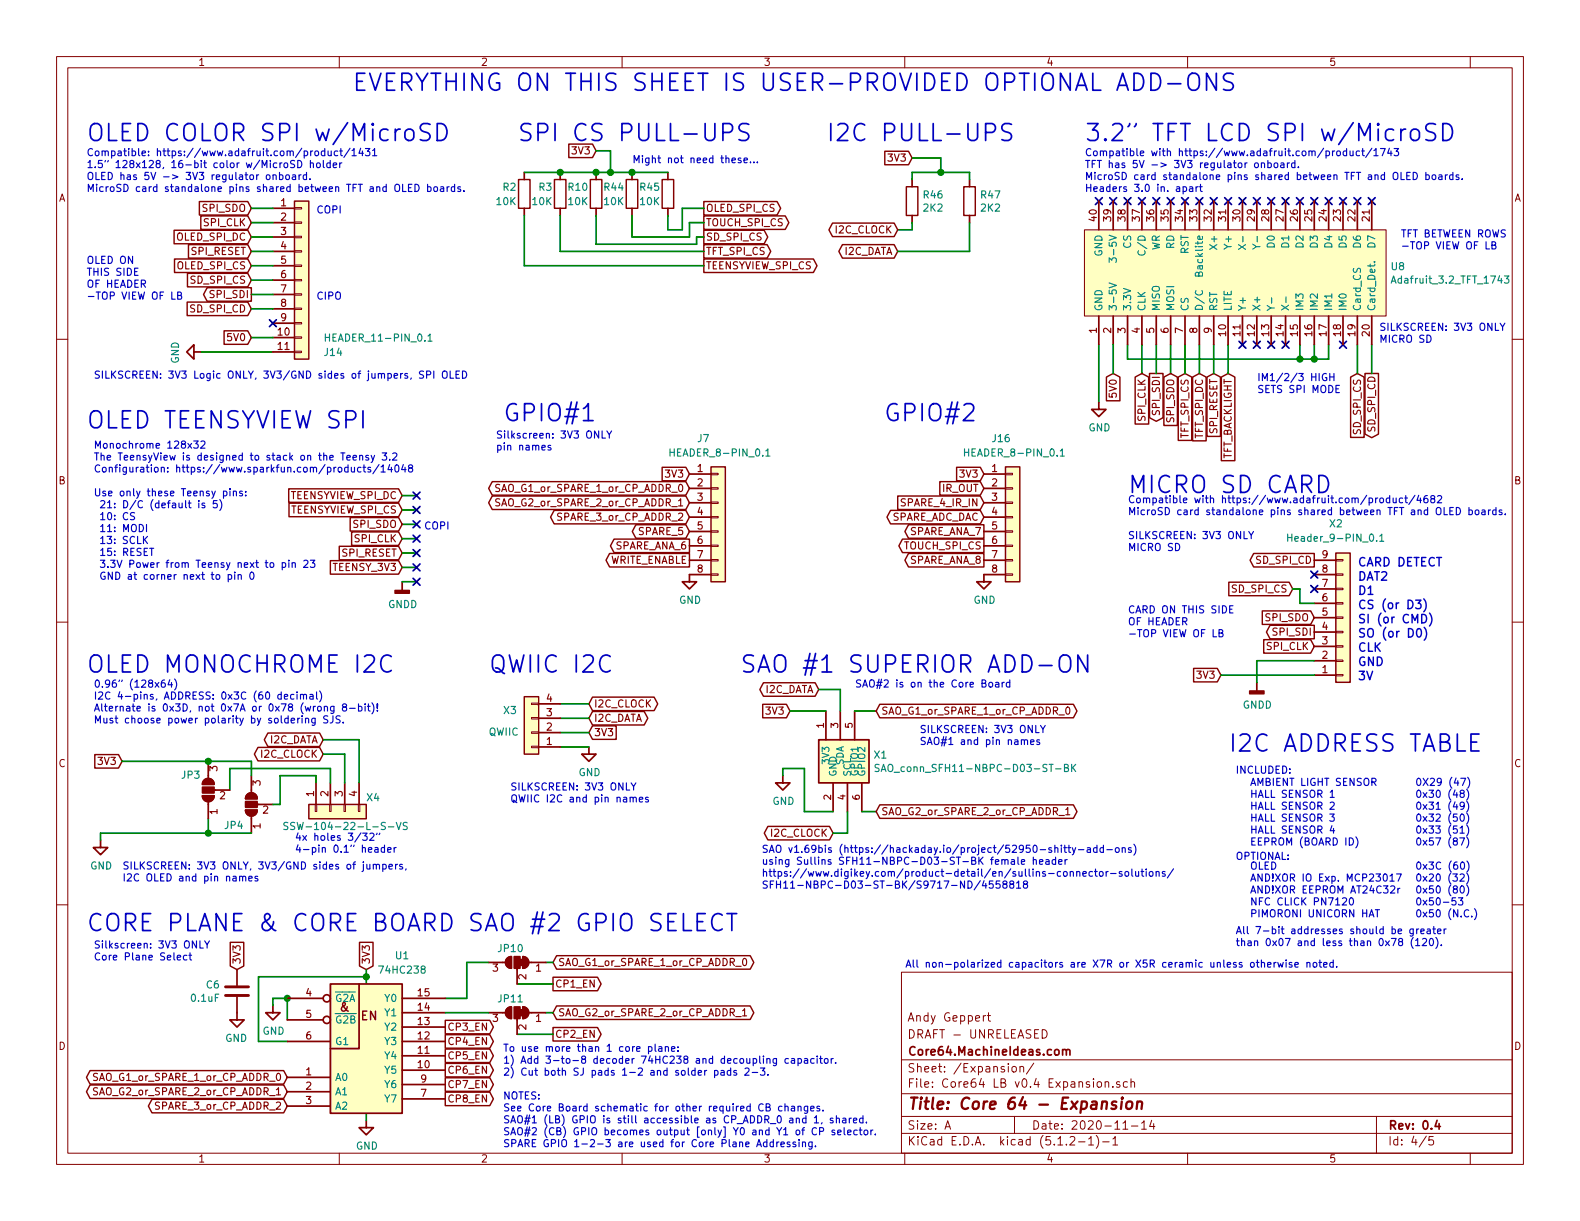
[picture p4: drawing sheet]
EESchema Schematic File Version 4
LIBS:Core64 LB v0.4-cache
EELAYER 29 0
EELAYER END
$Descr A 11000 8500
encoding utf-8
Sheet 4 5
Title "Core 64 - Expansion"
Date "2020-11-14"
Rev "0.4"
Comp "Core64.MachineIdeas.com"
Comment1 "DRAFT - UNRELEASED"
Comment2 "Andy Geppert"
Comment3 ""
Comment4 ""
$EndDescr
Text Notes 600  6500 0    118  ~ 0
CORE PLANE & CORE BOARD SAO #2 GPIO SELECT
Text GLabel 2250 5250 0    50   BiDi ~ 0
I2C_CLOCK
Text GLabel 2250 5150 0    50   BiDi ~ 0
I2C_DATA
Wire Wire Line
	2250 5150 2500 5150
Text Notes 5150 4700 0    118  ~ 0
SAO #1 SUPERIOR ADD-ON
$Comp
L power:GND #PWR?
U 1 1
P 700 5850
AR Path="/5E755787/5EAA9421" Ref="#PWR?"  Part="1" 
AR Path="/5EA63449/5EAA9421" Ref="#PWR0124"  Part="1" 
F 0 "#PWR0124" H 700 5600 50  0001 C CNN
F 1 "GND" H 705 5675 50  0000 C CNN
F 2 "" H 700 5850 50  0001 C CNN
F 3 "" H 700 5850 50  0001 C CNN
	1    700  5850
	1    0    0    -1  
$EndComp
Wire Wire Line
	700  5850 700  5800
Text Notes 600  4700 0    118  ~ 0
OLED MONOCHROME I2C
$Comp
L Connector_Generic:Conn_01x04 X4
U 1 1
P 2300 5650
F 0 "X4" V 2200 5300 50  0000 L CNN
F 1 "SSW-104-22-L-S-VS" V 2400 5100 50  0000 L CNN
F 2 "Connector_PinSocket_2.54mm:PinSocket_1x04_P2.54mm_Vertical_SMD_and_TH_Pin1Left" H 2300 5650 50  0001 C CNN
F 3 "~" H 2300 5650 50  0001 C CNN
	1    2300 5650
	0    -1   1    0   
$EndComp
Wire Wire Line
	2500 5450 2500 5150
Wire Wire Line
	2400 5250 2400 5450
Wire Wire Line
	2400 5250 2250 5250
Wire Wire Line
	1600 5350 2300 5350
Wire Wire Line
	2300 5350 2300 5450
Wire Wire Line
	2200 5400 2200 5450
Text Notes 650  5050 0    50   ~ 0
0.96” (128x64)\nI2C 4-pins, ADDRESS: 0x3C (60 decimal)\nAlternate is 0x3D, not 0x7A or 0x78 (wrong 8-bit)!\nMust choose power polarity by soldering SJS.
$Comp
L badgelife_shitty_addon_v169bis:SAO_conn_SFH11-NBPC-D03-ST-BK X1
U 1 1
P 5900 5250
F 0 "X1" H 6079 5247 50  0000 L CNN
F 1 "SAO_conn_SFH11-NBPC-D03-ST-BK" H 6079 5154 50  0000 L CNN
F 2 "badgelife_sao_v169bis:Badgelife-SAOv169-BADGE-2x3" H 5900 5450 50  0001 C CNN
F 3 "" H 5900 5450 50  0001 C CNN
	1    5900 5250
	1    0    0    -1  
$EndComp
Text GLabel 5500 4950 0    50   Input ~ 0
3V3
$Comp
L power:GND #PWR?
U 1 1
P 5450 5400
AR Path="/5E755787/5E90735C" Ref="#PWR?"  Part="1" 
AR Path="/5EA63449/5E90735C" Ref="#PWR0158"  Part="1" 
F 0 "#PWR0158" H 5450 5150 50  0001 C CNN
F 1 "GND" H 5455 5225 50  0000 C CNN
F 2 "" H 5450 5400 50  0001 C CNN
F 3 "" H 5450 5400 50  0001 C CNN
	1    5450 5400
	1    0    0    -1  
$EndComp
Text GLabel 5800 5800 0    50   BiDi ~ 0
I2C_CLOCK
Text GLabel 5700 4800 0    50   BiDi ~ 0
I2C_DATA
Text Notes 5300 6200 0    50   ~ 0
SAO v1.69bis (https://hackaday.io/project/52950-shitty-add-ons)\nusing Sullins SFH11-NBPC-D03-ST-BK female header\nhttps://www.digikey.com/product-detail/en/sullins-connector-solutions/\nSFH11-NBPC-D03-ST-BK/S9717-ND/4558818
Wire Wire Line
	5450 5400 5450 5350
Wire Wire Line
	5450 5350 5600 5350
Wire Wire Line
	5600 5650 5800 5650
Wire Wire Line
	5700 4800 5850 4800
Wire Wire Line
	5850 4800 5850 4950
Wire Wire Line
	5800 5800 5900 5800
Wire Wire Line
	5900 5800 5900 5650
$Comp
L Jumper:SolderJumper_3_Open JP4
U 1 1
P 1750 5600
F 0 "JP4" V 1600 5650 50  0000 L CNN
F 1 "SolderJumper_3_Open" V 1350 5150 50  0001 L CNN
F 2 "Jumper:SolderJumper-3_P1.3mm_Open_Pad1.0x1.5mm_NumberLabels" H 1750 5600 50  0001 C CNN
F 3 "~" H 1750 5600 50  0001 C CNN
	1    1750 5600
	0    -1   -1   0   
$EndComp
Wire Wire Line
	1950 5400 2200 5400
Wire Wire Line
	1900 5600 1950 5600
Wire Wire Line
	1950 5600 1950 5400
Wire Wire Line
	1600 5500 1600 5350
Wire Wire Line
	1450 5800 1450 5700
Connection ~ 1450 5800
Wire Wire Line
	1450 5800 1750 5800
Wire Wire Line
	1750 5300 1750 5400
Text GLabel 850  5300 0    50   Input ~ 0
3V3
Text Notes 3400 4700 0    118  ~ 0
QWIIC I2C
Text GLabel 4100 5100 2    50   Input ~ 0
3V3
$Comp
L power:GND #PWR?
U 1 1
P 4100 5200
AR Path="/5E755787/5E8E126F" Ref="#PWR?"  Part="1" 
AR Path="/5EA63449/5E8E126F" Ref="#PWR0121"  Part="1" 
F 0 "#PWR0121" H 4100 4950 50  0001 C CNN
F 1 "GND" H 4105 5025 50  0000 C CNN
F 2 "" H 4100 5200 50  0001 C CNN
F 3 "" H 4100 5200 50  0001 C CNN
	1    4100 5200
	1    0    0    -1  
$EndComp
Text GLabel 4100 4900 2    50   BiDi ~ 0
I2C_CLOCK
Text GLabel 4100 5000 2    50   BiDi ~ 0
I2C_DATA
Wire Wire Line
	3900 4900 4100 4900
Wire Wire Line
	3900 5000 4100 5000
Wire Wire Line
	3900 5200 4100 5200
Wire Wire Line
	5600 5350 5600 5650
$Comp
L Connector_Generic:Conn_01x08 J7
U 1 1
P 5000 3600
F 0 "J7" H 4850 4150 50  0000 L CNN
F 1 "HEADER_8-PIN_0.1" H 4650 4050 50  0000 L CNN
F 2 "Connector_PinSocket_2.54mm:PinSocket_1x08_P2.54mm_Vertical" H 5000 3600 50  0001 C CNN
F 3 "~" H 5000 3600 50  0001 C CNN
	1    5000 3600
	1    0    0    -1  
$EndComp
Text GLabel 6850 3500 0    50   Input ~ 0
SPARE_4_IR_IN
Wire Wire Line
	3900 5100 4100 5100
Text Notes 7850 3450 0    118  ~ 0
MICRO SD CARD
Text Notes 7850 3600 0    50   ~ 0
Compatible with https://www.adafruit.com/product/4682\nMicroSD card standalone pins shared between TFT and OLED boards.
$Comp
L power:GNDD #PWR?
U 1 1
P 8750 4750
AR Path="/5E755787/5EAA1F5C" Ref="#PWR?"  Part="1" 
AR Path="/5E755AC8/5D2551FF/5EAA1F5C" Ref="#PWR?"  Part="1" 
AR Path="/5EAA1F5C" Ref="#PWR?"  Part="1" 
AR Path="/5EA63449/5EAA1F5C" Ref="#PWR03"  Part="1" 
F 0 "#PWR03" H 8750 4500 50  0001 C CNN
F 1 "GNDD" H 8754 4595 50  0000 C CNN
F 2 "" H 8750 4750 50  0001 C CNN
F 3 "" H 8750 4750 50  0001 C CNN
	1    8750 4750
	1    0    0    -1  
$EndComp
$Comp
L Connector_Generic:Conn_01x09 X2
U 1 1
P 9350 4300
AR Path="/5EA63449/5EAA1F67" Ref="X2"  Part="1" 
AR Path="/5EAA1F67" Ref="X?"  Part="1" 
F 0 "X2" H 9250 3650 50  0000 L CNN
F 1 "Header_9-PIN_0.1" H 8950 3750 50  0000 L CNN
F 2 "Connector_PinSocket_2.54mm:PinSocket_1x09_P2.54mm_Vertical" H 9350 4300 50  0001 C CNN
F 3 "~" H 9350 4300 50  0001 C CNN
	1    9350 4300
	1    0    0    1   
$EndComp
Wire Wire Line
	8750 4750 8750 4600
Wire Wire Line
	8750 4600 9150 4600
$Comp
L Jumper:SolderJumper_3_Open JP3
U 1 1
P 1450 5500
F 0 "JP3" V 1550 5550 50  0000 L CNN
F 1 "SolderJumper_3_Open" V 800 5400 50  0001 L CNN
F 2 "Jumper:SolderJumper-3_P1.3mm_Open_Pad1.0x1.5mm_NumberLabels" H 1450 5500 50  0001 C CNN
F 3 "~" H 1450 5500 50  0001 C CNN
	1    1450 5500
	0    -1   -1   0   
$EndComp
$Comp
L power:GND #PWR?
U 1 1
P 4800 4000
AR Path="/5E755787/5EC9F516" Ref="#PWR?"  Part="1" 
AR Path="/5EA63449/5EC9F516" Ref="#PWR0166"  Part="1" 
F 0 "#PWR0166" H 4800 3750 50  0001 C CNN
F 1 "GND" H 4805 3825 50  0000 C CNN
F 2 "" H 4800 4000 50  0001 C CNN
F 3 "" H 4800 4000 50  0001 C CNN
	1    4800 4000
	1    0    0    -1  
$EndComp
Text GLabel 4800 3300 0    50   Input ~ 0
3V3
Wire Wire Line
	700  5800 1450 5800
Wire Wire Line
	850  5300 1450 5300
$Comp
L Device:C C6
U 1 1
P 1650 6900
F 0 "C6" H 1765 6947 50  0000 L CNN
F 1 "0.1uF" H 1765 6854 50  0000 L CNN
F 2 "Capacitor_SMD:C_0805_2012Metric" H 1688 6750 50  0001 C CNN
F 3 "~" H 1650 6900 50  0001 C CNN
	1    1650 6900
	-1   0    0    -1  
$EndComp
Text Notes 850  6150 0    50   ~ 0
SILKSCREEN: 3V3 ONLY, 3V3/GND sides of jumpers,\nI2C OLED and pin names
Text Notes 6400 5200 0    50   ~ 0
SILKSCREEN: 3V3 ONLY\nSAO#1 and pin names
Text Notes 3450 3150 0    50   ~ 0
Silkscreen: 3V3 ONLY\npin names
Text Notes 6300 6750 0    50   ~ 0
All non-polarized capacitors are X7R or X5R ceramic unless otherwise noted.
$Comp
L power:GND #PWR?
U 1 1
P 2550 7800
AR Path="/5E755787/5F702794" Ref="#PWR?"  Part="1" 
AR Path="/5EA63449/5F702794" Ref="#PWR0126"  Part="1" 
F 0 "#PWR0126" H 2550 7550 50  0001 C CNN
F 1 "GND" H 2555 7625 50  0000 C CNN
F 2 "" H 2550 7800 50  0001 C CNN
F 3 "" H 2550 7800 50  0001 C CNN
	1    2550 7800
	1    0    0    -1  
$EndComp
Text GLabel 2550 6750 1    50   Input ~ 0
3V3
Text GLabel 1650 6750 1    50   Input ~ 0
3V3
$Comp
L power:GND #PWR?
U 1 1
P 1650 7050
AR Path="/5E755787/5F704E2E" Ref="#PWR?"  Part="1" 
AR Path="/5EA63449/5F704E2E" Ref="#PWR0145"  Part="1" 
F 0 "#PWR0145" H 1650 6800 50  0001 C CNN
F 1 "GND" H 1655 6875 50  0000 C CNN
F 2 "" H 1650 7050 50  0001 C CNN
F 3 "" H 1650 7050 50  0001 C CNN
	1    1650 7050
	-1   0    0    -1  
$EndComp
Text Notes 600  1000 0    118  ~ 0
OLED COLOR SPI w/MicroSD
$Comp
L power:GND #PWR?
U 1 1
P 1400 2450
AR Path="/5E755787/5F52277B" Ref="#PWR?"  Part="1" 
AR Path="/5EA63449/5F52277B" Ref="#PWR0155"  Part="1" 
F 0 "#PWR0155" H 1400 2200 50  0001 C CNN
F 1 "GND" H 1405 2275 50  0000 C CNN
F 2 "" H 1400 2450 50  0001 C CNN
F 3 "" H 1400 2450 50  0001 C CNN
	1    1400 2450
	0    1    1    0   
$EndComp
Wire Wire Line
	1400 2450 1900 2450
Wire Wire Line
	2550 6750 2550 6800
Wire Wire Line
	2550 6800 1800 6800
Wire Wire Line
	1800 6800 1800 7250
Wire Wire Line
	1800 7250 2000 7250
Connection ~ 2550 6800
Wire Wire Line
	2550 6800 2550 6850
Wire Wire Line
	2000 7100 2000 6950
Text GLabel 3850 6850 2    50   Output ~ 0
CP1_EN
$Comp
L power:GND #PWR?
U 1 1
P 1900 7000
AR Path="/5E755787/5F530128" Ref="#PWR?"  Part="1" 
AR Path="/5EA63449/5F530128" Ref="#PWR0162"  Part="1" 
F 0 "#PWR0162" H 1900 6750 50  0001 C CNN
F 1 "GND" H 1905 6825 50  0000 C CNN
F 2 "" H 1900 7000 50  0001 C CNN
F 3 "" H 1900 7000 50  0001 C CNN
	1    1900 7000
	1    0    0    -1  
$EndComp
Wire Wire Line
	2550 7750 2550 7800
Wire Wire Line
	1900 7000 1900 6950
Wire Wire Line
	1900 6950 2000 6950
Text GLabel 3850 7200 2    50   Output ~ 0
CP2_EN
Text GLabel 3100 7150 2    50   Output ~ 0
CP3_EN
Text GLabel 3100 7250 2    50   Output ~ 0
CP4_EN
Text GLabel 3100 7350 2    50   Output ~ 0
CP5_EN
Text GLabel 3100 7450 2    50   Output ~ 0
CP6_EN
Text GLabel 3100 7550 2    50   Output ~ 0
CP7_EN
Text GLabel 3100 7650 2    50   Output ~ 0
CP8_EN
Wire Wire Line
	3600 7200 3850 7200
Text Notes 7550 1000 0    118  ~ 0
3.2” TFT LCD SPI w/MicroSD
Text Notes 3500 2950 0    118  ~ 0
GPIO#1
Connection ~ 1450 5300
Wire Wire Line
	1450 5300 1750 5300
Wire Wire Line
	3250 6700 3250 6950
Wire Wire Line
	3250 6950 3100 6950
Text GLabel 2000 7500 0    50   BiDi ~ 0
SAO_G1_or_SPARE_1_or_CP_ADDR_0
Text GLabel 2000 7600 0    50   BiDi ~ 0
SAO_G2_or_SPARE_2_or_CP_ADDR_1
Text GLabel 3850 6700 2    50   BiDi ~ 0
SAO_G1_or_SPARE_1_or_CP_ADDR_0
Text GLabel 3850 7050 2    50   BiDi ~ 0
SAO_G2_or_SPARE_2_or_CP_ADDR_1
Connection ~ 2000 6950
$Comp
L 74xx_IEEE:74HC238 U1
U 1 1
P 2550 7150
F 0 "U1" H 2800 7650 50  0000 C CNN
F 1 "74HC238" H 2800 7550 50  0000 C CNN
F 2 "Digikey:TSSOP-16-1EP_W4.40mm" H 2550 7150 50  0001 C CNN
F 3 "" H 2550 7150 50  0001 C CNN
	1    2550 7150
	1    0    0    -1  
$EndComp
Wire Wire Line
	5950 4950 6100 4950
Wire Wire Line
	6000 5650 6100 5650
Wire Wire Line
	5500 4950 5750 4950
Text Notes 2450 650  0    118  ~ 0
EVERYTHING ON THIS SHEET IS USER-PROVIDED OPTIONAL ADD-ONS
Text Notes 3500 8000 0    50   ~ 0
To use more than 1 core plane:\n1) Add 3-to-8 decoder 74HC238 and decoupling capacitor.\n2) Cut both SJ pads 1-2 and solder pads 2-3.\n\nNOTES:\nSee Core Board schematic for other required CB changes.\nSAO#1 (LB) GPIO is still accessible as CP_ADDR_0 and 1, shared.\nSAO#2 (CB) GPIO becomes output [only] Y0 and Y1 of CP selector.\nSPARE GPIO 1-2-3 are used for Core Plane Addressing.
Wire Wire Line
	3600 6850 3850 6850
Wire Wire Line
	3800 6700 3850 6700
$Comp
L Jumper:SolderJumper_3_Bridged12 JP10
U 1 1
P 3600 6700
F 0 "JP10" H 3550 6800 50  0000 L CNN
F 1 "SolderJumper_3_Open" V 3200 6250 50  0001 L CNN
F 2 "Jumper:SolderJumper-3_P1.3mm_Bridged12_RoundedPad1.0x1.5mm_NumberLabels" H 3600 6700 50  0001 C CNN
F 3 "~" H 3600 6700 50  0001 C CNN
	1    3600 6700
	-1   0    0    -1  
$EndComp
Wire Wire Line
	3850 7050 3800 7050
$Comp
L Jumper:SolderJumper_3_Bridged12 JP11
U 1 1
P 3600 7050
F 0 "JP11" H 3550 7150 50  0000 L CNN
F 1 "SolderJumper_3_Open" V 3200 6600 50  0001 L CNN
F 2 "Jumper:SolderJumper-3_P1.3mm_Bridged12_RoundedPad1.0x1.5mm_NumberLabels" H 3600 7050 50  0001 C CNN
F 3 "~" H 3600 7050 50  0001 C CNN
	1    3600 7050
	-1   0    0    -1  
$EndComp
Wire Wire Line
	3250 6700 3400 6700
Text Notes 650  6700 0    50   ~ 0
Silkscreen: 3V3 ONLY\nCore Plane Select
Wire Wire Line
	3100 7050 3400 7050
Text GLabel 2000 7700 0    50   BiDi ~ 0
SPARE_3_or_CP_ADDR_2
Text Notes 2050 5950 0    50   ~ 0
4x holes 3/32” \n4-pin 0.1” header
Text Notes 3550 5600 0    50   ~ 0
SILKSCREEN: 3V3 ONLY\nQWIIC I2C and pin names
Text Notes 650  2650 0    50   ~ 0
SILKSCREEN: 3V3 Logic ONLY, 3V3/GND sides of jumpers, SPI OLED
Text Notes 7850 3850 0    50   ~ 0
SILKSCREEN: 3V3 ONLY\nMICRO SD
Text Notes 5950 4800 0    50   ~ 0
SAO#2 is on the Core Board
Text GLabel 8250 2600 3    50   Input ~ 0
TFT_SPI_CS
Text GLabel 8350 2600 3    50   Input ~ 0
TFT_SPI_DC
Text GLabel 8450 2600 3    50   Input ~ 0
SPI_RESET
Text GLabel 8550 2600 3    50   Input ~ 0
TFT_BACKLIGHT
Text GLabel 8050 2600 3    50   Output ~ 0
SPI_SDI
Text GLabel 6850 3400 0    50   Input ~ 0
IR_OUT
Text GLabel 6850 3600 0    50   BiDi ~ 0
SPARE_ADC_DAC
$Comp
L Connector_Generic:Conn_01x04 X3
U 1 1
P 3700 5100
F 0 "X3" H 3900 4950 50  0000 R CNN
F 1 "QWIIC" H 4000 5100 50  0000 R CNN
F 2 "Connector_JST:JST_SH_SM04B-SRSS-TB_1x04-1MP_P1.00mm_Horizontal" H 3700 5100 50  0001 C CNN
F 3 "~" H 3700 5100 50  0001 C CNN
	1    3700 5100
	-1   0    0    1   
$EndComp
Text GLabel 8500 4700 0    50   Input ~ 0
3V3
NoConn ~ 9150 4100
NoConn ~ 9150 4000
Text Notes 7850 4450 0    50   ~ 0
CARD ON THIS SIDE\nOF HEADER\n-TOP VIEW OF LB
Text GLabel 9150 3900 0    50   Output ~ 0
SD_SPI_CD
Text GLabel 9150 4500 0    50   Input ~ 0
SPI_CLK
Text GLabel 9150 4400 0    50   Output ~ 0
SPI_SDI
Text GLabel 9150 4300 0    50   Input ~ 0
SPI_SDO
Text GLabel 9000 4100 0    50   Input ~ 0
SD_SPI_CS
Text Notes 6150 2950 0    118  ~ 0
GPIO#2
Text Notes 7550 1350 0    50   ~ 0
Compatible with https://www.adafruit.com/product/1743\nTFT has 5V -> 3V3 regulator onboard.\nMicroSD card standalone pins shared between TFT and OLED boards.\nHeaders 3.0 in. apart
Text GLabel 9550 2600 3    50   Output ~ 0
SD_SPI_CD
Text GLabel 9450 2600 3    50   Input ~ 0
SD_SPI_CS
Text GLabel 7750 2600 3    50   Input ~ 0
5V0
NoConn ~ 8750 2400
NoConn ~ 8850 2400
NoConn ~ 8950 2400
NoConn ~ 9350 2400
Wire Wire Line
	9150 2500 9050 2500
Wire Wire Line
	9150 2500 9150 2400
Wire Wire Line
	9150 2500 9250 2500
Wire Wire Line
	9250 2500 9250 2400
Connection ~ 9150 2500
Wire Wire Line
	9050 2400 9050 2500
Connection ~ 9050 2500
Wire Wire Line
	9050 2500 7850 2500
Wire Wire Line
	7850 2400 7850 2500
Wire Wire Line
	9450 2400 9450 2600
Wire Wire Line
	9550 2400 9550 2600
Wire Wire Line
	7650 2400 7650 2800
NoConn ~ 7650 1400
NoConn ~ 7750 1400
NoConn ~ 7850 1400
NoConn ~ 7950 1400
NoConn ~ 8050 1400
NoConn ~ 8150 1400
NoConn ~ 8250 1400
NoConn ~ 8350 1400
NoConn ~ 8450 1400
NoConn ~ 8550 1400
NoConn ~ 8650 1400
NoConn ~ 8750 1400
NoConn ~ 8850 1400
NoConn ~ 8950 1400
NoConn ~ 9050 1400
NoConn ~ 9150 1400
NoConn ~ 9250 1400
NoConn ~ 9350 1400
NoConn ~ 9450 1400
NoConn ~ 9550 1400
Wire Wire Line
	9150 4200 9050 4200
Wire Wire Line
	9000 4100 9050 4100
Wire Wire Line
	9050 4100 9050 4200
$Comp
L Connector_Generic:Conn_01x08 J16
U 1 1
P 7050 3600
F 0 "J16" H 6900 4150 50  0000 L CNN
F 1 "HEADER_8-PIN_0.1" H 6700 4050 50  0000 L CNN
F 2 "Connector_PinSocket_2.54mm:PinSocket_1x08_P2.54mm_Vertical" H 7050 3600 50  0001 C CNN
F 3 "~" H 7050 3600 50  0001 C CNN
	1    7050 3600
	1    0    0    -1  
$EndComp
Wire Wire Line
	7950 2600 7950 2400
Wire Wire Line
	8050 2600 8050 2400
Wire Wire Line
	8150 2600 8150 2400
Wire Wire Line
	8350 2600 8350 2400
Wire Wire Line
	8450 2600 8450 2400
Wire Wire Line
	8550 2600 8550 2400
Wire Wire Line
	8250 2400 8250 2600
Wire Wire Line
	8500 4700 9150 4700
Text Notes 8600 6600 0    50   ~ 0
All 7-bit addresses should be greater\nthan 0x07 and less than 0x78 (120).
Text Notes 8700 5900 0    50   ~ 0
AMBIENT LIGHT SENSOR\nHALL SENSOR 1\nHALL SENSOR 2\nHALL SENSOR 3\nHALL SENSOR 4\nEEPROM (BOARD ID)
Text Notes 9850 5900 0    50   ~ 0
0X29 (47)\n0x30 (48)\n0x31 (49)\n0x32 (50)\n0x33 (51)\n0x57 (87)
Text Notes 8600 5400 0    50   ~ 0
INCLUDED:
Text Notes 8600 6000 0    50   ~ 0
OPTIONAL:
Text Notes 8700 6400 0    50   ~ 0
OLED\nAND!XOR IO Exp. MCP23017\nAND!XOR EEPROM AT24C32r\nNFC CLICK PN7120\nPIMORONI UNICORN HAT
Text Notes 9850 6400 0    50   ~ 0
0x3C (60)\n0x20 (32)\n0x50 (80)\n0x50-53\n0x50 (N.C.)
Text Notes 8550 5250 0    118  ~ 0
I2C ADDRESS TABLE
Text GLabel 6850 3800 0    50   Output ~ 0
TOUCH_SPI_CS
Text GLabel 1750 1850 0    50   Input ~ 0
OLED_SPI_CS
Text GLabel 1750 1650 0    50   Input ~ 0
OLED_SPI_DC
Text GLabel 7950 2600 3    50   Input ~ 0
SPI_CLK
Text GLabel 8150 2600 3    50   Input ~ 0
SPI_SDO
Text GLabel 1750 2050 0    50   Output ~ 0
SPI_SDI
Text GLabel 1750 1550 0    50   Input ~ 0
SPI_CLK
Text GLabel 1750 1450 0    50   Input ~ 0
SPI_SDO
Text Notes 600  3000 0    118  ~ 0
OLED TEENSYVIEW SPI
Text Notes 650  4050 0    50   ~ 0
Monochrome 128x32\nThe TeensyView is designed to stack on the Teensy 3.2\nConfiguration: https://www.sparkfun.com/products/14048\n\nUse only these Teensy pins:\n 21: D/C (default is 5)\n 10: CS\n 11: MODI\n 13: SCLK\n 15: RESET\n 3.3V Power from Teensy next to pin 23\n GND at corner next to pin 0
Text GLabel 2800 3750 0    50   Input ~ 0
SPI_CLK
Text GLabel 2800 3450 0    50   Input ~ 0
TEENSYVIEW_SPI_DC
Text GLabel 2800 3550 0    50   Input ~ 0
TEENSYVIEW_SPI_CS
Wire Wire Line
	2800 3450 2900 3450
Wire Wire Line
	2800 3550 2900 3550
Wire Wire Line
	2800 3650 2900 3650
Wire Wire Line
	2800 3750 2900 3750
NoConn ~ 2900 3450
NoConn ~ 2900 3550
NoConn ~ 2900 3650
NoConn ~ 2900 3750
Text Notes 600  1350 0    50   ~ 0
Compatible: https://www.adafruit.com/product/1431\n1.5” 128x128, 16-bit color w/MicroSD holder\nOLED has 5V -> 3V3 regulator onboard.\nMicroSD card standalone pins shared between TFT and OLED boards.
Text GLabel 1750 2350 0    50   Input ~ 0
5V0
$Comp
L Connector_Generic:Conn_01x11 J14
U 1 1
P 2100 1950
F 0 "J14" H 2250 1450 50  0000 L CNN
F 1 "HEADER_11-PIN_0.1" H 2250 1550 50  0000 L CNN
F 2 "Connector_PinSocket_2.54mm:PinSocket_1x11_P2.54mm_Vertical" H 2100 1950 50  0001 C CNN
F 3 "~" H 2100 1950 50  0001 C CNN
	1    2100 1950
	1    0    0    -1  
$EndComp
Text GLabel 1750 2150 0    50   Input ~ 0
SD_SPI_CD
Text GLabel 1750 1950 0    50   Input ~ 0
SD_SPI_CS
Text GLabel 1750 1750 0    50   Input ~ 0
SPI_RESET
Wire Wire Line
	1750 2350 1900 2350
Wire Wire Line
	1750 2150 1900 2150
Wire Wire Line
	1750 2050 1900 2050
Wire Wire Line
	1750 1950 1900 1950
Wire Wire Line
	1750 1850 1900 1850
Wire Wire Line
	1750 1750 1900 1750
Wire Wire Line
	1750 1650 1900 1650
Wire Wire Line
	1750 1550 1900 1550
Wire Wire Line
	1750 1450 1900 1450
NoConn ~ 1900 2250
Text Notes 600  2100 0    50   ~ 0
OLED ON\nTHIS SIDE\nOF HEADER\n-TOP VIEW OF LB
$Comp
L power:GND #PWR?
U 1 1
P 6850 4000
AR Path="/5E755787/5F9CAD96" Ref="#PWR?"  Part="1" 
AR Path="/5EA63449/5F9CAD96" Ref="#PWR0168"  Part="1" 
F 0 "#PWR0168" H 6850 3750 50  0001 C CNN
F 1 "GND" H 6855 3825 50  0000 C CNN
F 2 "" H 6850 4000 50  0001 C CNN
F 3 "" H 6850 4000 50  0001 C CNN
	1    6850 4000
	1    0    0    -1  
$EndComp
Text GLabel 6850 3300 0    50   Input ~ 0
3V3
Text GLabel 2800 3850 0    50   Input ~ 0
SPI_RESET
Wire Wire Line
	2800 3850 2900 3850
NoConn ~ 2900 3850
Text GLabel 2800 3950 0    50   Input ~ 0
TEENSY_3V3
$Comp
L power:GND #PWR?
U 1 1
P 7650 2800
AR Path="/5E755787/5F7E7B70" Ref="#PWR?"  Part="1" 
AR Path="/5EA63449/5F7E7B70" Ref="#PWR0163"  Part="1" 
F 0 "#PWR0163" H 7650 2550 50  0001 C CNN
F 1 "GND" H 7655 2625 50  0000 C CNN
F 2 "" H 7650 2800 50  0001 C CNN
F 3 "" H 7650 2800 50  0001 C CNN
	1    7650 2800
	1    0    0    -1  
$EndComp
$Comp
L power:GNDD #PWR?
U 1 1
P 2800 4050
AR Path="/5E755787/5F7F3AB9" Ref="#PWR?"  Part="1" 
AR Path="/5E755AC8/5D2551FF/5F7F3AB9" Ref="#PWR?"  Part="1" 
AR Path="/5F7F3AB9" Ref="#PWR?"  Part="1" 
AR Path="/5EA63449/5F7F3AB9" Ref="#PWR0169"  Part="1" 
F 0 "#PWR0169" H 2800 3800 50  0001 C CNN
F 1 "GNDD" H 2804 3895 50  0000 C CNN
F 2 "" H 2800 4050 50  0001 C CNN
F 3 "" H 2800 4050 50  0001 C CNN
	1    2800 4050
	1    0    0    -1  
$EndComp
Wire Wire Line
	2800 3950 2900 3950
Wire Wire Line
	2800 4050 2900 4050
NoConn ~ 2900 3950
NoConn ~ 2900 4050
Text GLabel 6850 3900 0    50   Output ~ 0
SPARE_ANA_8
$Comp
L Adafruit_3.2_TFT:Adafruit_3.2_TFT_1743 U?
U 1 1
P 9200 1850
AR Path="/5F9189ED" Ref="U?"  Part="1" 
AR Path="/5EA63449/5F9189ED" Ref="U8"  Part="1" 
F 0 "U8" H 9678 1847 50  0000 L CNN
F 1 "Adafruit_3.2_TFT_1743" H 9678 1754 50  0000 L CNN
F 2 "Adafruit_3.2_TFT:Adafruit_3.2_TFT_Dual_PinHeader_1x20_P2.54mm_Vertical_SMD_Pin1Left" H 9300 650 50  0001 L CNN
F 3 "http://www.farnell.com/datasheets/1998794.pdf" H 9300 550 50  0001 L CNN
F 4 "https://www.adafruit.com/product/1743" H 9300 450 50  0001 L CNN "Description"
F 5 "MIKROELEKTRONIKA" H 9300 250 50  0001 L CNN "Manufacturer_Name"
F 6 "MIKROE-971" H 9300 150 50  0001 L CNN "Manufacturer_Part_Number"
F 7 "MIKROE-971" H 9300 50  50  0001 L CNN "Arrow Part Number"
F 8 "932-MIKROE-971" H 9300 -150 50  0001 L CNN "Mouser Part Number"
F 9 "https://www.mouser.com/Search/Refine.aspx?Keyword=932-MIKROE-971" H 9300 -250 50  0001 L CNN "Mouser Price/Stock"
	1    9200 1850
	1    0    0    -1  
$EndComp
$Comp
L Device:R R?
U 1 1
P 6350 1400
AR Path="/5E755787/5FAF4975" Ref="R?"  Part="1" 
AR Path="/5E755AC8/5D2551FF/5FAF4975" Ref="R?"  Part="1" 
AR Path="/5FAF4975" Ref="R?"  Part="1" 
AR Path="/5EA63449/5FAF4975" Ref="R46"  Part="1" 
F 0 "R46" H 6420 1446 50  0000 L CNN
F 1 "2K2" H 6420 1355 50  0000 L CNN
F 2 "Resistor_SMD:R_0805_2012Metric" V 6280 1400 50  0001 C CNN
F 3 "~" H 6350 1400 50  0001 C CNN
	1    6350 1400
	1    0    0    -1  
$EndComp
$Comp
L Device:R R?
U 1 1
P 6750 1400
AR Path="/5E755787/5FAF497B" Ref="R?"  Part="1" 
AR Path="/5E755AC8/5D2551FF/5FAF497B" Ref="R?"  Part="1" 
AR Path="/5FAF497B" Ref="R?"  Part="1" 
AR Path="/5EA63449/5FAF497B" Ref="R47"  Part="1" 
F 0 "R47" H 6820 1446 50  0000 L CNN
F 1 "2K2" H 6820 1355 50  0000 L CNN
F 2 "Resistor_SMD:R_0805_2012Metric" V 6680 1400 50  0001 C CNN
F 3 "~" H 6750 1400 50  0001 C CNN
	1    6750 1400
	1    0    0    -1  
$EndComp
Wire Wire Line
	6250 1600 6350 1600
Wire Wire Line
	6350 1550 6350 1600
Text GLabel 6250 1750 0    50   BiDi ~ 0
I2C_DATA
Text GLabel 6250 1600 0    50   BiDi ~ 0
I2C_CLOCK
Text Notes 5750 1000 0    118  ~ 0
I2C PULL-UPS
Text GLabel 6350 1100 0    50   Input ~ 0
3V3
Wire Wire Line
	6750 1200 6750 1250
Wire Wire Line
	6550 1100 6350 1100
Wire Wire Line
	6350 1200 6350 1250
Wire Wire Line
	6350 1200 6550 1200
Connection ~ 6550 1200
Wire Wire Line
	6550 1200 6750 1200
$Comp
L Device:R R?
U 1 1
P 3900 1350
AR Path="/5E755787/5FB255AB" Ref="R?"  Part="1" 
AR Path="/5E755AC8/5D2551FF/5FB255AB" Ref="R?"  Part="1" 
AR Path="/5FB255AB" Ref="R?"  Part="1" 
AR Path="/5EA63449/5FB255AB" Ref="R3"  Part="1" 
F 0 "R3" H 3950 1400 50  0000 L CNN
F 1 "10K" H 3950 1300 50  0000 L CNN
F 2 "Resistor_SMD:R_0805_2012Metric" V 3830 1350 50  0001 C CNN
F 3 "~" H 3900 1350 50  0001 C CNN
	1    3900 1350
	-1   0    0    -1  
$EndComp
Text GLabel 4900 1750 2    50   Output ~ 0
TFT_SPI_CS
Text GLabel 4900 1550 2    50   Output ~ 0
TOUCH_SPI_CS
Text GLabel 4900 1450 2    50   Output ~ 0
OLED_SPI_CS
Text GLabel 4900 1650 2    50   Output ~ 0
SD_SPI_CS
Text GLabel 4900 1850 2    50   Output ~ 0
TEENSYVIEW_SPI_CS
$Comp
L Device:R R?
U 1 1
P 4150 1350
AR Path="/5E755787/5FB255B6" Ref="R?"  Part="1" 
AR Path="/5E755AC8/5D2551FF/5FB255B6" Ref="R?"  Part="1" 
AR Path="/5FB255B6" Ref="R?"  Part="1" 
AR Path="/5EA63449/5FB255B6" Ref="R10"  Part="1" 
F 0 "R10" H 4200 1400 50  0000 L CNN
F 1 "10K" H 4200 1300 50  0000 L CNN
F 2 "Resistor_SMD:R_0805_2012Metric" V 4080 1350 50  0001 C CNN
F 3 "~" H 4150 1350 50  0001 C CNN
	1    4150 1350
	-1   0    0    -1  
$EndComp
$Comp
L Device:R R?
U 1 1
P 4400 1350
AR Path="/5E755787/5FB255BC" Ref="R?"  Part="1" 
AR Path="/5E755AC8/5D2551FF/5FB255BC" Ref="R?"  Part="1" 
AR Path="/5FB255BC" Ref="R?"  Part="1" 
AR Path="/5EA63449/5FB255BC" Ref="R44"  Part="1" 
F 0 "R44" H 4450 1400 50  0000 L CNN
F 1 "10K" H 4450 1300 50  0000 L CNN
F 2 "Resistor_SMD:R_0805_2012Metric" V 4330 1350 50  0001 C CNN
F 3 "~" H 4400 1350 50  0001 C CNN
	1    4400 1350
	-1   0    0    -1  
$EndComp
$Comp
L Device:R R?
U 1 1
P 4650 1350
AR Path="/5E755787/5FB255C2" Ref="R?"  Part="1" 
AR Path="/5E755AC8/5D2551FF/5FB255C2" Ref="R?"  Part="1" 
AR Path="/5FB255C2" Ref="R?"  Part="1" 
AR Path="/5EA63449/5FB255C2" Ref="R45"  Part="1" 
F 0 "R45" H 4700 1400 50  0000 L CNN
F 1 "10K" H 4700 1300 50  0000 L CNN
F 2 "Resistor_SMD:R_0805_2012Metric" V 4580 1350 50  0001 C CNN
F 3 "~" H 4650 1350 50  0001 C CNN
	1    4650 1350
	-1   0    0    -1  
$EndComp
$Comp
L Device:R R?
U 1 1
P 3650 1350
AR Path="/5E755787/5FB255C8" Ref="R?"  Part="1" 
AR Path="/5E755AC8/5D2551FF/5FB255C8" Ref="R?"  Part="1" 
AR Path="/5FB255C8" Ref="R?"  Part="1" 
AR Path="/5EA63449/5FB255C8" Ref="R2"  Part="1" 
F 0 "R2" H 3700 1400 50  0000 L CNN
F 1 "10K" H 3700 1300 50  0000 L CNN
F 2 "Resistor_SMD:R_0805_2012Metric" V 3580 1350 50  0001 C CNN
F 3 "~" H 3650 1350 50  0001 C CNN
	1    3650 1350
	-1   0    0    -1  
$EndComp
Wire Wire Line
	4900 1450 4750 1450
Wire Wire Line
	4750 1450 4750 1600
Wire Wire Line
	4750 1600 4650 1600
Wire Wire Line
	4650 1600 4650 1500
Wire Wire Line
	4900 1550 4800 1550
Wire Wire Line
	4800 1550 4800 1650
Wire Wire Line
	4800 1650 4400 1650
Wire Wire Line
	4400 1650 4400 1500
Wire Wire Line
	4900 1650 4850 1650
Wire Wire Line
	4850 1650 4850 1700
Wire Wire Line
	4850 1700 4150 1700
Wire Wire Line
	4150 1700 4150 1500
Wire Wire Line
	4900 1750 3900 1750
Wire Wire Line
	3900 1750 3900 1500
Wire Wire Line
	4900 1850 3650 1850
Wire Wire Line
	3650 1850 3650 1500
Connection ~ 3900 1200
Wire Wire Line
	3900 1200 3650 1200
Connection ~ 4150 1200
Wire Wire Line
	4150 1200 4250 1200
Connection ~ 4400 1200
Wire Wire Line
	4400 1200 4250 1200
Wire Wire Line
	4650 1200 4400 1200
Text GLabel 4150 1050 0    50   Input ~ 0
3V3
Wire Wire Line
	4150 1050 4250 1050
Connection ~ 4250 1200
Wire Wire Line
	4150 1200 3900 1200
Wire Wire Line
	4250 1050 4250 1200
Text Notes 3600 1000 0    118  ~ 0
SPI CS PULL-UPS
Wire Wire Line
	6550 1100 6550 1200
Wire Wire Line
	6750 1550 6750 1750
Wire Wire Line
	6750 1750 6250 1750
Text Notes 4400 1150 0    50   ~ 0
Might not need these…
Text GLabel 6850 3700 0    50   Output ~ 0
SPARE_ANA_7
Text GLabel 4800 3800 0    50   Output ~ 0
SPARE_ANA_6
Text GLabel 4800 3600 0    50   BiDi ~ 0
SPARE_3_or_CP_ADDR_2
Text GLabel 4800 3500 0    50   BiDi ~ 0
SAO_G2_or_SPARE_2_or_CP_ADDR_1
Text GLabel 4800 3400 0    50   BiDi ~ 0
SAO_G1_or_SPARE_1_or_CP_ADDR_0
Text GLabel 4800 3700 0    50   BiDi ~ 0
SPARE_5
Text GLabel 4800 3900 0    50   Output ~ 0
WRITE_ENABLE
Text GLabel 6100 4950 2    50   BiDi ~ 0
SAO_G1_or_SPARE_1_or_CP_ADDR_0
Text GLabel 6100 5650 2    50   BiDi ~ 0
SAO_G2_or_SPARE_2_or_CP_ADDR_1
Text Notes 9600 2400 0    50   ~ 0
SILKSCREEN: 3V3 ONLY\nMICRO SD
Text Notes 2200 1500 0    50   ~ 0
COPI
Text Notes 2200 2100 0    50   ~ 0
CIPO
Text GLabel 2800 3650 0    50   Input ~ 0
SPI_SDO
Text Notes 2950 3700 0    50   ~ 0
COPI
Text Notes 9750 1750 0    50   ~ 0
TFT BETWEEN ROWS\n-TOP VIEW OF LB
Wire Wire Line
	7750 2400 7750 2600
NoConn ~ 8650 2400
Text Notes 8750 2750 0    50   ~ 0
IM1/2/3 HIGH\nSETS SPI MODE
Text Notes 9450 4750 0    59   ~ 0
CARD DETECT\nDAT2\nD1\nCS (or D3)\nSI (or CMD)\nSO (or D0)\nCLK\nGND\n3V
$EndSCHEMATC
